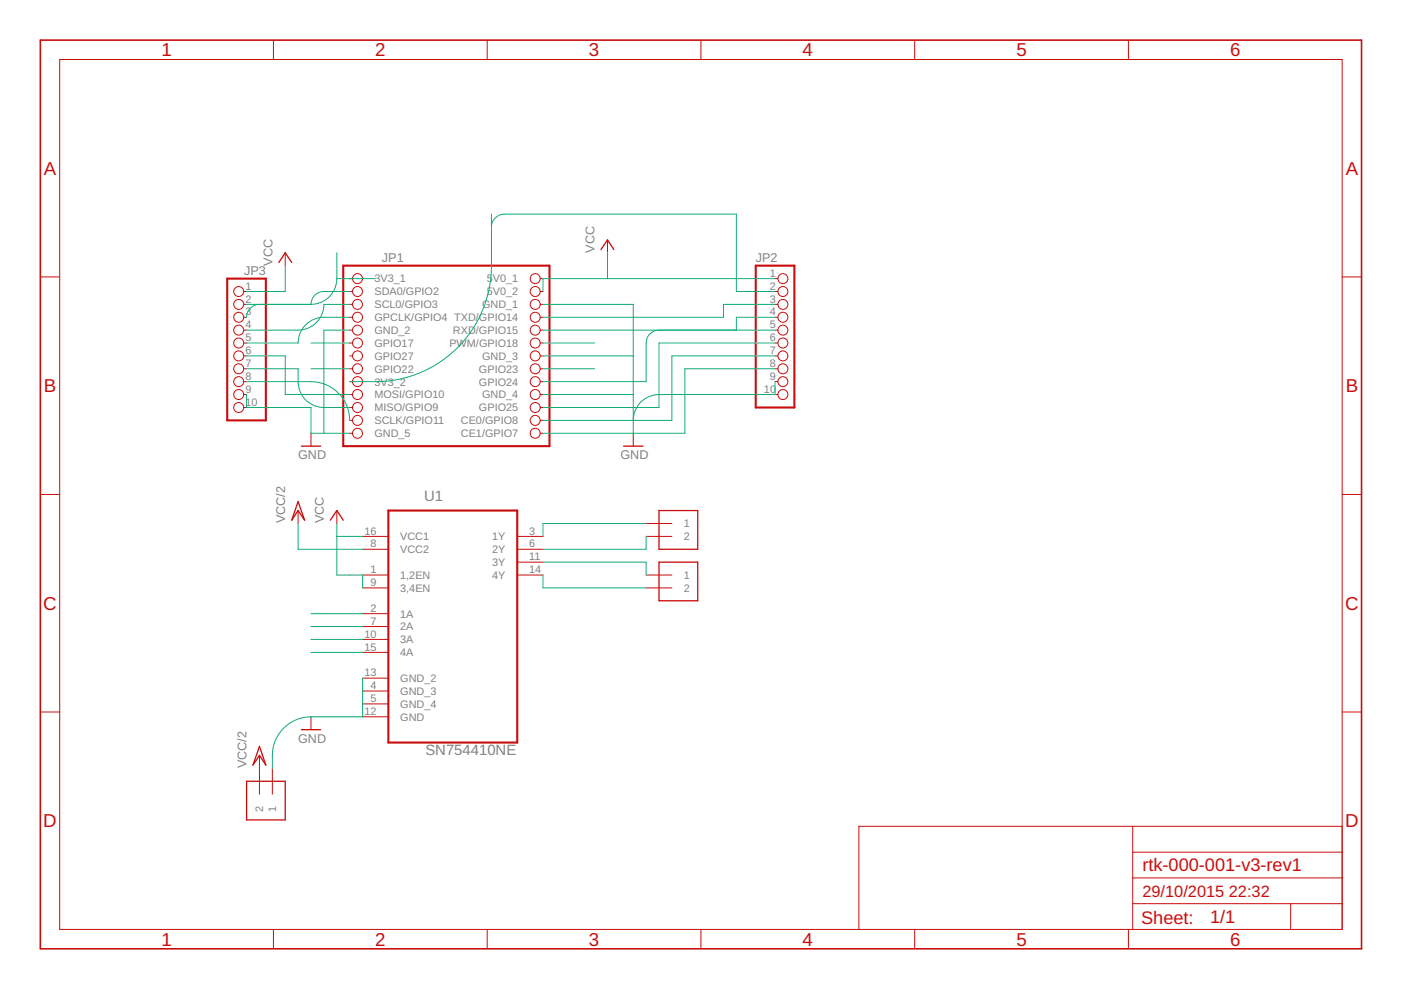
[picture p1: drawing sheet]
<?xml version="1.0" encoding="utf-8"?>
<!DOCTYPE eagle SYSTEM "eagle.dtd">
<!--
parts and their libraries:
pimoroni2: Licensing: CC v3.0 Share-Alike You are welcome to use this library for commercial purposes.
-->
<eagle version="7.3.0">
<drawing>
<settings>
<setting alwaysvectorfont="no"/>
<setting verticaltext="up"/>
</settings>
<grid distance="0.1" unitdist="inch" unit="inch" style="lines" multiple="1" display="no" altdistance="0.01" altunitdist="inch" altunit="inch"/>
<schematic xreflabel="%F%N/%S.%C%R" xrefpart="/%S.%C%R">
<libraries>
<library name="frames">
<symbols>
<symbol name="A4L-LOC">
<wire x1="256.54" y1="3.81" x2="256.54" y2="8.89" width="0.1016" layer="94"/>
<wire x1="256.54" y1="8.89" x2="256.54" y2="13.97" width="0.1016" layer="94"/>
<wire x1="256.54" y1="13.97" x2="256.54" y2="19.05" width="0.1016" layer="94"/>
<wire x1="256.54" y1="19.05" x2="256.54" y2="24.13" width="0.1016" layer="94"/>
<wire x1="161.29" y1="3.81" x2="161.29" y2="24.13" width="0.1016" layer="94"/>
<wire x1="161.29" y1="24.13" x2="215.265" y2="24.13" width="0.1016" layer="94"/>
<wire x1="215.265" y1="24.13" x2="256.54" y2="24.13" width="0.1016" layer="94"/>
<wire x1="246.38" y1="3.81" x2="246.38" y2="8.89" width="0.1016" layer="94"/>
<wire x1="246.38" y1="8.89" x2="256.54" y2="8.89" width="0.1016" layer="94"/>
<wire x1="246.38" y1="8.89" x2="215.265" y2="8.89" width="0.1016" layer="94"/>
<wire x1="215.265" y1="8.89" x2="215.265" y2="3.81" width="0.1016" layer="94"/>
<wire x1="215.265" y1="8.89" x2="215.265" y2="13.97" width="0.1016" layer="94"/>
<wire x1="215.265" y1="13.97" x2="256.54" y2="13.97" width="0.1016" layer="94"/>
<wire x1="215.265" y1="13.97" x2="215.265" y2="19.05" width="0.1016" layer="94"/>
<wire x1="215.265" y1="19.05" x2="256.54" y2="19.05" width="0.1016" layer="94"/>
<wire x1="215.265" y1="19.05" x2="215.265" y2="24.13" width="0.1016" layer="94"/>
<text x="217.17" y="15.24" size="2.54" layer="94">&gt;DRAWING_NAME</text>
<text x="217.17" y="10.16" size="2.286" layer="94">&gt;LAST_DATE_TIME</text>
<text x="230.505" y="5.08" size="2.54" layer="94">&gt;SHEET</text>
<text x="216.916" y="4.953" size="2.54" layer="94">Sheet:</text>
<frame x1="0" y1="0" x2="260.35" y2="179.07" columns="6" rows="4" layer="94"/>
</symbol>
</symbols>
<devicesets>
<deviceset name="A4L-LOC" prefix="FRAME" uservalue="yes">
<gates>
<gate name="G$1" symbol="A4L-LOC" x="0" y="0"/>
</gates>
<devices>
<device name="">
<technologies>
<technology name=""/>
</technologies>
</device>
</devices>
</deviceset>
</devicesets>
</library>
<library name="Texas Instruments_By_element14_Batch_1">
<symbols>
<symbol name="SN754410NE">
<pin name="VCC1" x="-17.78" y="15.24" length="middle" direction="pwr"/>
<pin name="VCC2" x="-17.78" y="12.7" length="middle" direction="pwr"/>
<pin name="1,2EN" x="-17.78" y="7.62" length="middle" direction="in"/>
<pin name="3,4EN" x="-17.78" y="5.08" length="middle" direction="in"/>
<pin name="1A" x="-17.78" y="0" length="middle" direction="in"/>
<pin name="2A" x="-17.78" y="-2.54" length="middle" direction="in"/>
<pin name="3A" x="-17.78" y="-5.08" length="middle" direction="in"/>
<pin name="4A" x="-17.78" y="-7.62" length="middle" direction="in"/>
<pin name="GND_2" x="-17.78" y="-12.7" length="middle" direction="pas"/>
<pin name="GND_3" x="-17.78" y="-15.24" length="middle" direction="pas"/>
<pin name="GND_4" x="-17.78" y="-17.78" length="middle" direction="pas"/>
<pin name="GND" x="-17.78" y="-20.32" length="middle" direction="pas"/>
<pin name="1Y" x="17.78" y="15.24" length="middle" direction="out" rot="R180"/>
<pin name="2Y" x="17.78" y="12.7" length="middle" direction="out" rot="R180"/>
<pin name="3Y" x="17.78" y="10.16" length="middle" direction="out" rot="R180"/>
<pin name="4Y" x="17.78" y="7.62" length="middle" direction="out" rot="R180"/>
<wire x1="-12.7" y1="20.32" x2="-12.7" y2="-25.4" width="0.4064" layer="94"/>
<wire x1="-12.7" y1="-25.4" x2="12.7" y2="-25.4" width="0.4064" layer="94"/>
<wire x1="12.7" y1="-25.4" x2="12.7" y2="20.32" width="0.4064" layer="94"/>
<wire x1="12.7" y1="20.32" x2="-12.7" y2="20.32" width="0.4064" layer="94"/>
<text x="-5.6388" y="22.1996" size="2.0828" layer="95" ratio="10" rot="SR0">&gt;NAME</text>
<text x="-5.4102" y="-27.8892" size="2.0828" layer="96" ratio="10" rot="SR0">&gt;VALUE</text>
</symbol>
</symbols>
<devicesets>
<deviceset name="SN754410NE" prefix="U">
<gates>
<gate name="A" symbol="SN754410NE" x="0" y="0"/>
</gates>
<devices>
<device name="" package="DIP254P762X508-16">
<connects>
<connect gate="A" pin="1,2EN" pad="1"/>
<connect gate="A" pin="1A" pad="2"/>
<connect gate="A" pin="1Y" pad="3"/>
<connect gate="A" pin="2A" pad="7"/>
<connect gate="A" pin="2Y" pad="6"/>
<connect gate="A" pin="3,4EN" pad="9"/>
<connect gate="A" pin="3A" pad="10"/>
<connect gate="A" pin="3Y" pad="11"/>
<connect gate="A" pin="4A" pad="15"/>
<connect gate="A" pin="4Y" pad="14"/>
<connect gate="A" pin="GND" pad="12"/>
<connect gate="A" pin="GND_2" pad="13"/>
<connect gate="A" pin="GND_3" pad="4"/>
<connect gate="A" pin="GND_4" pad="5"/>
<connect gate="A" pin="VCC1" pad="16"/>
<connect gate="A" pin="VCC2" pad="8"/>
</connects>
<technologies>
<technology name="">
<attribute name="MPN" value="SN754410NE" constant="no"/>
<attribute name="OC_FARNELL" value="1470411" constant="no"/>
<attribute name="OC_NEWARK" value="08F8145" constant="no"/>
<attribute name="PACKAGE" value="PDIP-16" constant="no"/>
<attribute name="SUPPLIER" value="Texas Instruments" constant="no"/>
</technology>
</technologies>
</device>
</devices>
</deviceset>
</devicesets>
</library>
<library name="adafruit">
<symbols>
<symbol name="1X2">
<wire x1="-2.54" y1="5.08" x2="-2.54" y2="-2.54" width="0.254" layer="94"/>
<wire x1="-2.54" y1="-2.54" x2="5.08" y2="-2.54" width="0.254" layer="94"/>
<wire x1="5.08" y1="-2.54" x2="5.08" y2="5.08" width="0.254" layer="94"/>
<wire x1="5.08" y1="5.08" x2="-2.54" y2="5.08" width="0.254" layer="94"/>
<pin name="1" x="-5.08" y="2.54" visible="pin" length="middle" direction="pas"/>
<pin name="2" x="-5.08" y="0" visible="pin" length="middle" direction="pas"/>
</symbol>
</symbols>
<devicesets>
<deviceset name="1X2" prefix="J">
<gates>
<gate name="G$1" symbol="1X2" x="0" y="0"/>
</gates>
<devices>
<device name="-3.5MM" package="3.5MMTERM">
<connects>
<connect gate="G$1" pin="1" pad="1"/>
<connect gate="G$1" pin="2" pad="2"/>
</connects>
<technologies>
<technology name=""/>
</technologies>
</device>
</devices>
</deviceset>
</devicesets>
</library>
<library name="pimoroni2">
<symbols>
<symbol name="RPIGPIOPINH2X13">
<wire x1="-13.97" y1="-17.78" x2="26.67" y2="-17.78" width="0.4064" layer="94"/>
<wire x1="26.67" y1="-17.78" x2="26.67" y2="17.78" width="0.4064" layer="94"/>
<wire x1="26.67" y1="17.78" x2="-13.97" y2="17.78" width="0.4064" layer="94"/>
<wire x1="-13.97" y1="17.78" x2="-13.97" y2="-17.78" width="0.4064" layer="94"/>
<text x="-6.35" y="18.415" size="1.778" layer="95">&gt;NAME</text>
<text x="-6.35" y="-22.86" size="1.778" layer="96">&gt;VALUE</text>
<pin name="3V3_1" x="-12.7" y="15.24" visible="pin" length="short" direction="pas" function="dot"/>
<pin name="5V0_1" x="25.4" y="15.24" visible="pin" length="short" direction="pas" function="dot" rot="R180"/>
<pin name="SDA0/GPIO2" x="-12.7" y="12.7" visible="pin" length="short" direction="pas" function="dot"/>
<pin name="5V0_2" x="25.4" y="12.7" visible="pin" length="short" direction="pas" function="dot" rot="R180"/>
<pin name="SCL0/GPIO3" x="-12.7" y="10.16" visible="pin" length="short" direction="pas" function="dot"/>
<pin name="GND_1" x="25.4" y="10.16" visible="pin" length="short" direction="pas" function="dot" rot="R180"/>
<pin name="GPCLK/GPIO4" x="-12.7" y="7.62" visible="pin" length="short" direction="pas" function="dot"/>
<pin name="TXD/GPIO14" x="25.4" y="7.62" visible="pin" length="short" direction="pas" function="dot" rot="R180"/>
<pin name="GND_2" x="-12.7" y="5.08" visible="pin" length="short" direction="pas" function="dot"/>
<pin name="RXD/GPIO15" x="25.4" y="5.08" visible="pin" length="short" direction="pas" function="dot" rot="R180"/>
<pin name="GPIO17" x="-12.7" y="2.54" visible="pin" length="short" direction="pas" function="dot"/>
<pin name="PWM/GPIO18" x="25.4" y="2.54" visible="pin" length="short" direction="pas" function="dot" rot="R180"/>
<pin name="GPIO27" x="-12.7" y="0" visible="pin" length="short" direction="pas" function="dot"/>
<pin name="GND_3" x="25.4" y="0" visible="pin" length="short" direction="pas" function="dot" rot="R180"/>
<pin name="GPIO22" x="-12.7" y="-2.54" visible="pin" length="short" direction="pas" function="dot"/>
<pin name="GPIO23" x="25.4" y="-2.54" visible="pin" length="short" direction="pas" function="dot" rot="R180"/>
<pin name="3V3_2" x="-12.7" y="-5.08" visible="pin" length="short" direction="pas" function="dot"/>
<pin name="GPIO24" x="25.4" y="-5.08" visible="pin" length="short" direction="pas" function="dot" rot="R180"/>
<pin name="MOSI/GPIO10" x="-12.7" y="-7.62" visible="pin" length="short" direction="pas" function="dot"/>
<pin name="GND_4" x="25.4" y="-7.62" visible="pin" length="short" direction="pas" function="dot" rot="R180"/>
<pin name="MISO/GPIO9" x="-12.7" y="-10.16" visible="pin" length="short" direction="pas" function="dot"/>
<pin name="GPIO25" x="25.4" y="-10.16" visible="pin" length="short" direction="pas" function="dot" rot="R180"/>
<pin name="SCLK/GPIO11" x="-12.7" y="-12.7" visible="pin" length="short" direction="pas" function="dot"/>
<pin name="CE0/GPIO8" x="25.4" y="-12.7" visible="pin" length="short" direction="pas" function="dot" rot="R180"/>
<pin name="GND_5" x="-12.7" y="-15.24" visible="pin" length="short" direction="pas" function="dot"/>
<pin name="CE1/GPIO7" x="25.4" y="-15.24" visible="pin" length="short" direction="pas" function="dot" rot="R180"/>
</symbol>
</symbols>
<devicesets>
<deviceset name="RPIGPIOPINHD-2X13" prefix="JP" uservalue="yes">
<gates>
<gate name="A" symbol="RPIGPIOPINH2X13" x="0" y="0"/>
</gates>
<devices>
<device name="" package="2X13">
<connects>
<connect gate="A" pin="3V3_1" pad="1"/>
<connect gate="A" pin="3V3_2" pad="17"/>
<connect gate="A" pin="5V0_1" pad="2"/>
<connect gate="A" pin="5V0_2" pad="4"/>
<connect gate="A" pin="CE0/GPIO8" pad="24"/>
<connect gate="A" pin="CE1/GPIO7" pad="26"/>
<connect gate="A" pin="GND_1" pad="6"/>
<connect gate="A" pin="GND_2" pad="9"/>
<connect gate="A" pin="GND_3" pad="14"/>
<connect gate="A" pin="GND_4" pad="20"/>
<connect gate="A" pin="GND_5" pad="25"/>
<connect gate="A" pin="GPCLK/GPIO4" pad="7"/>
<connect gate="A" pin="GPIO17" pad="11"/>
<connect gate="A" pin="GPIO22" pad="15"/>
<connect gate="A" pin="GPIO23" pad="16"/>
<connect gate="A" pin="GPIO24" pad="18"/>
<connect gate="A" pin="GPIO25" pad="22"/>
<connect gate="A" pin="GPIO27" pad="13"/>
<connect gate="A" pin="MISO/GPIO9" pad="21"/>
<connect gate="A" pin="MOSI/GPIO10" pad="19"/>
<connect gate="A" pin="PWM/GPIO18" pad="12"/>
<connect gate="A" pin="RXD/GPIO15" pad="10"/>
<connect gate="A" pin="SCL0/GPIO3" pad="5"/>
<connect gate="A" pin="SCLK/GPIO11" pad="23"/>
<connect gate="A" pin="SDA0/GPIO2" pad="3"/>
<connect gate="A" pin="TXD/GPIO14" pad="8"/>
</connects>
<technologies>
<technology name=""/>
</technologies>
</device>
</devices>
</deviceset>
</devicesets>
</library>
<library name="supply1">
<symbols>
<symbol name="GND">
<wire x1="-1.905" y1="0" x2="1.905" y2="0" width="0.254" layer="94"/>
<text x="-2.54" y="-2.54" size="1.778" layer="96">&gt;VALUE</text>
<pin name="GND" x="0" y="2.54" visible="off" length="short" direction="sup" rot="R270"/>
</symbol>
<symbol name="VCC">
<wire x1="1.27" y1="-1.905" x2="0" y2="0" width="0.254" layer="94"/>
<wire x1="0" y1="0" x2="-1.27" y2="-1.905" width="0.254" layer="94"/>
<text x="-2.54" y="-2.54" size="1.778" layer="96" rot="R90">&gt;VALUE</text>
<pin name="VCC" x="0" y="-2.54" visible="off" length="short" direction="sup" rot="R90"/>
</symbol>
<symbol name="VCC/2">
<wire x1="1.27" y1="-1.905" x2="0" y2="0" width="0.254" layer="94"/>
<wire x1="0" y1="0" x2="-1.27" y2="-1.905" width="0.254" layer="94"/>
<wire x1="0" y1="1.778" x2="-1.27" y2="-1.905" width="0.254" layer="94"/>
<wire x1="1.27" y1="-1.905" x2="0" y2="1.778" width="0.254" layer="94"/>
<text x="-2.54" y="-2.54" size="1.778" layer="96" rot="R90">&gt;VALUE</text>
<pin name="VCC/2" x="0" y="-2.54" visible="off" length="short" direction="sup" rot="R90"/>
</symbol>
</symbols>
<devicesets>
<deviceset name="GND" prefix="GND">
<gates>
<gate name="1" symbol="GND" x="0" y="0"/>
</gates>
<devices>
<device name="">
<technologies>
<technology name=""/>
</technologies>
</device>
</devices>
</deviceset>
<deviceset name="VCC" prefix="P+">
<gates>
<gate name="VCC" symbol="VCC" x="0" y="0"/>
</gates>
<devices>
<device name="">
<technologies>
<technology name=""/>
</technologies>
</device>
</devices>
</deviceset>
<deviceset name="VCC/2" prefix="P+">
<gates>
<gate name="G$1" symbol="VCC/2" x="0" y="0"/>
</gates>
<devices>
<device name="">
<technologies>
<technology name=""/>
</technologies>
</device>
</devices>
</deviceset>
</devicesets>
</library>
<library name="pinhead">
<symbols>
<symbol name="PINHD10">
<wire x1="-6.35" y1="-15.24" x2="1.27" y2="-15.24" width="0.4064" layer="94"/>
<wire x1="1.27" y1="-15.24" x2="1.27" y2="12.7" width="0.4064" layer="94"/>
<wire x1="1.27" y1="12.7" x2="-6.35" y2="12.7" width="0.4064" layer="94"/>
<wire x1="-6.35" y1="12.7" x2="-6.35" y2="-15.24" width="0.4064" layer="94"/>
<text x="-6.35" y="13.335" size="1.778" layer="95">&gt;NAME</text>
<text x="-6.35" y="-17.78" size="1.778" layer="96">&gt;VALUE</text>
<pin name="1" x="-2.54" y="10.16" visible="pad" length="short" direction="pas" function="dot"/>
<pin name="2" x="-2.54" y="7.62" visible="pad" length="short" direction="pas" function="dot"/>
<pin name="3" x="-2.54" y="5.08" visible="pad" length="short" direction="pas" function="dot"/>
<pin name="4" x="-2.54" y="2.54" visible="pad" length="short" direction="pas" function="dot"/>
<pin name="5" x="-2.54" y="0" visible="pad" length="short" direction="pas" function="dot"/>
<pin name="6" x="-2.54" y="-2.54" visible="pad" length="short" direction="pas" function="dot"/>
<pin name="7" x="-2.54" y="-5.08" visible="pad" length="short" direction="pas" function="dot"/>
<pin name="8" x="-2.54" y="-7.62" visible="pad" length="short" direction="pas" function="dot"/>
<pin name="9" x="-2.54" y="-10.16" visible="pad" length="short" direction="pas" function="dot"/>
<pin name="10" x="-2.54" y="-12.7" visible="pad" length="short" direction="pas" function="dot"/>
</symbol>
</symbols>
<devicesets>
<deviceset name="PINHD-1X10" prefix="JP" uservalue="yes">
<gates>
<gate name="A" symbol="PINHD10" x="0" y="0"/>
</gates>
<devices>
<device name="" package="1X10">
<connects>
<connect gate="A" pin="1" pad="1"/>
<connect gate="A" pin="10" pad="10"/>
<connect gate="A" pin="2" pad="2"/>
<connect gate="A" pin="3" pad="3"/>
<connect gate="A" pin="4" pad="4"/>
<connect gate="A" pin="5" pad="5"/>
<connect gate="A" pin="6" pad="6"/>
<connect gate="A" pin="7" pad="7"/>
<connect gate="A" pin="8" pad="8"/>
<connect gate="A" pin="9" pad="9"/>
</connects>
<technologies>
<technology name=""/>
</technologies>
</device>
<device name="/90" package="1X10/90">
<connects>
<connect gate="A" pin="1" pad="1"/>
<connect gate="A" pin="10" pad="10"/>
<connect gate="A" pin="2" pad="2"/>
<connect gate="A" pin="3" pad="3"/>
<connect gate="A" pin="4" pad="4"/>
<connect gate="A" pin="5" pad="5"/>
<connect gate="A" pin="6" pad="6"/>
<connect gate="A" pin="7" pad="7"/>
<connect gate="A" pin="8" pad="8"/>
<connect gate="A" pin="9" pad="9"/>
</connects>
<technologies>
<technology name=""/>
</technologies>
</device>
</devices>
</deviceset>
</devicesets>
</library>
</libraries>
<attributes>
</attributes>
<variantdefs>
</variantdefs>
<classes>
<class number="0" name="default" width="0" drill="0">
</class>
</classes>
<parts>
<part name="FRAME1" library="frames" deviceset="A4L-LOC" device=""/>
<part name="U1" library="Texas Instruments_By_element14_Batch_1" deviceset="SN754410NE" device=""/>
<part name="MOTOR-1" library="adafruit" deviceset="1X2" device="-3.5MM"/>
<part name="MOTOR-2" library="adafruit" deviceset="1X2" device="-3.5MM"/>
<part name="VCC2" library="adafruit" deviceset="1X2" device="-3.5MM"/>
<part name="JP1" library="pimoroni2" deviceset="RPIGPIOPINHD-2X13" device=""/>
<part name="P+1" library="supply1" deviceset="VCC" device=""/>
<part name="P+2" library="supply1" deviceset="VCC" device=""/>
<part name="P+3" library="supply1" deviceset="VCC/2" device=""/>
<part name="P+4" library="supply1" deviceset="VCC/2" device=""/>
<part name="GND2" library="supply1" deviceset="GND" device=""/>
<part name="GND3" library="supply1" deviceset="GND" device=""/>
<part name="JP2" library="pinhead" deviceset="PINHD-1X10" device=""/>
<part name="JP3" library="pinhead" deviceset="PINHD-1X10" device=""/>
<part name="P+5" library="supply1" deviceset="VCC" device=""/>
<part name="GND1" library="supply1" deviceset="GND" device=""/>
</parts>
<sheets>
<sheet>
<plain>
</plain>
<instances>
<instance part="FRAME1" gate="G$1" x="0" y="0"/>
<instance part="U1" gate="A" x="81.28" y="66.04"/>
<instance part="MOTOR-1" gate="G$1" x="124.46" y="81.28"/>
<instance part="MOTOR-2" gate="G$1" x="124.46" y="71.12"/>
<instance part="VCC2" gate="G$1" x="43.18" y="30.48" rot="R270"/>
<instance part="JP1" gate="A" x="73.66" y="116.84"/>
<instance part="P+1" gate="VCC" x="111.76" y="139.7"/>
<instance part="P+2" gate="VCC" x="58.42" y="86.36"/>
<instance part="P+3" gate="G$1" x="50.8" y="86.36"/>
<instance part="P+4" gate="G$1" x="43.18" y="38.1"/>
<instance part="GND2" gate="1" x="53.34" y="99.06"/>
<instance part="GND3" gate="1" x="116.84" y="99.06"/>
<instance part="JP2" gate="A" x="147.32" y="121.92"/>
<instance part="JP3" gate="A" x="38.1" y="119.38" rot="MR0"/>
<instance part="P+5" gate="VCC" x="48.26" y="137.16"/>
<instance part="GND1" gate="1" x="53.34" y="43.18"/>
</instances>
<busses>
</busses>
<nets>
<net name="N$4" class="0">
<segment>
<pinref part="U1" gate="A" pin="4Y"/>
<wire x1="99.06" y1="71.12" x2="99.06" y2="73.66" width="0.1524" layer="91"/>
<pinref part="MOTOR-2" gate="G$1" pin="2"/>
<wire x1="99.06" y1="71.12" x2="119.38" y2="71.12" width="0.1524" layer="91"/>
</segment>
</net>
<net name="N$5" class="0">
<segment>
<pinref part="U1" gate="A" pin="2Y"/>
<pinref part="MOTOR-1" gate="G$1" pin="2"/>
<wire x1="99.06" y1="78.74" x2="119.38" y2="78.74" width="0.1524" layer="91"/>
<wire x1="119.38" y1="78.74" x2="119.38" y2="81.28" width="0.1524" layer="91"/>
</segment>
</net>
<net name="N$6" class="0">
<segment>
<pinref part="MOTOR-1" gate="G$1" pin="1"/>
<pinref part="U1" gate="A" pin="1Y"/>
<wire x1="119.38" y1="83.82" x2="99.06" y2="83.82" width="0.1524" layer="91"/>
<wire x1="99.06" y1="83.82" x2="99.06" y2="81.28" width="0.1524" layer="91"/>
</segment>
</net>
<net name="GND" class="0">
<segment>
<pinref part="JP1" gate="A" pin="GND_2"/>
<wire x1="60.96" y1="121.92" x2="55.88" y2="121.92" width="0.1524" layer="91"/>
<wire x1="55.88" y1="121.92" x2="55.88" y2="101.6" width="0.1524" layer="91"/>
<pinref part="GND2" gate="1" pin="GND"/>
<wire x1="55.88" y1="101.6" x2="53.34" y2="101.6" width="0.1524" layer="91"/>
<pinref part="JP1" gate="A" pin="GND_5"/>
<wire x1="60.96" y1="101.6" x2="55.88" y2="101.6" width="0.1524" layer="91"/>
<pinref part="JP3" gate="A" pin="9"/>
<pinref part="JP3" gate="A" pin="10"/>
<wire x1="40.64" y1="109.22" x2="40.64" y2="106.68" width="0.1524" layer="91"/>
<wire x1="40.64" y1="106.68" x2="53.34" y2="106.68" width="0.1524" layer="91"/>
<wire x1="53.34" y1="106.68" x2="53.34" y2="101.6" width="0.1524" layer="91"/>
</segment>
<segment>
<pinref part="JP1" gate="A" pin="GND_3"/>
<pinref part="GND3" gate="1" pin="GND"/>
<wire x1="99.06" y1="116.84" x2="116.84" y2="116.84" width="0.1524" layer="91"/>
<wire x1="116.84" y1="116.84" x2="116.84" y2="109.22" width="0.1524" layer="91"/>
<pinref part="JP1" gate="A" pin="GND_4"/>
<wire x1="116.84" y1="109.22" x2="116.84" y2="104.14" width="0.1524" layer="91"/>
<wire x1="116.84" y1="104.14" x2="116.84" y2="101.6" width="0.1524" layer="91"/>
<wire x1="99.06" y1="109.22" x2="116.84" y2="109.22" width="0.1524" layer="91"/>
<pinref part="JP1" gate="A" pin="GND_1"/>
<wire x1="99.06" y1="127" x2="116.84" y2="127" width="0.1524" layer="91"/>
<wire x1="116.84" y1="127" x2="116.84" y2="116.84" width="0.1524" layer="91"/>
<pinref part="JP2" gate="A" pin="9"/>
<pinref part="JP2" gate="A" pin="10"/>
<wire x1="144.78" y1="109.22" x2="144.78" y2="111.76" width="0.1524" layer="91"/>
<wire x1="116.84" y1="104.14" x2="121.92" y2="109.22" width="0.1524" layer="91" curve="-90"/>
<wire x1="121.92" y1="109.22" x2="144.78" y2="109.22" width="0.1524" layer="91"/>
</segment>
<segment>
<pinref part="U1" gate="A" pin="GND_2"/>
<pinref part="U1" gate="A" pin="GND_3"/>
<wire x1="63.5" y1="53.34" x2="63.5" y2="50.8" width="0.1524" layer="91"/>
<pinref part="U1" gate="A" pin="GND_4"/>
<wire x1="63.5" y1="50.8" x2="63.5" y2="48.26" width="0.1524" layer="91"/>
<pinref part="U1" gate="A" pin="GND"/>
<wire x1="63.5" y1="45.72" x2="63.5" y2="48.26" width="0.1524" layer="91"/>
<pinref part="GND1" gate="1" pin="GND"/>
<wire x1="53.34" y1="45.72" x2="63.5" y2="45.72" width="0.1524" layer="91"/>
<pinref part="VCC2" gate="G$1" pin="1"/>
<wire x1="53.34" y1="45.72" x2="45.72" y2="38.1" width="0.1524" layer="91" curve="90"/>
<wire x1="45.72" y1="38.1" x2="45.72" y2="35.56" width="0.1524" layer="91"/>
</segment>
</net>
<net name="VCC" class="0">
<segment>
<pinref part="P+2" gate="VCC" pin="VCC"/>
<wire x1="58.42" y1="83.82" x2="58.42" y2="81.28" width="0.1524" layer="91"/>
<pinref part="U1" gate="A" pin="VCC1"/>
<wire x1="58.42" y1="81.28" x2="63.5" y2="81.28" width="0.1524" layer="91"/>
<pinref part="U1" gate="A" pin="3,4EN"/>
<pinref part="U1" gate="A" pin="1,2EN"/>
<wire x1="63.5" y1="73.66" x2="63.5" y2="71.12" width="0.1524" layer="91"/>
<wire x1="63.5" y1="73.66" x2="60.96" y2="73.66" width="0.1524" layer="91"/>
<wire x1="58.42" y1="81.28" x2="58.42" y2="73.66" width="0.1524" layer="91"/>
<wire x1="60.96" y1="73.66" x2="58.42" y2="73.66" width="0.1524" layer="91"/>
</segment>
<segment>
<pinref part="P+1" gate="VCC" pin="VCC"/>
<wire x1="111.76" y1="137.16" x2="111.76" y2="132.08" width="0.1524" layer="91"/>
<pinref part="JP1" gate="A" pin="5V0_1"/>
<wire x1="111.76" y1="132.08" x2="99.06" y2="132.08" width="0.1524" layer="91"/>
<pinref part="JP1" gate="A" pin="5V0_2"/>
<wire x1="99.06" y1="129.54" x2="99.06" y2="132.08" width="0.1524" layer="91"/>
<pinref part="JP2" gate="A" pin="1"/>
<wire x1="111.76" y1="132.08" x2="144.78" y2="132.08" width="0.1524" layer="91"/>
</segment>
<segment>
<pinref part="P+5" gate="VCC" pin="VCC"/>
<wire x1="48.26" y1="134.62" x2="48.26" y2="129.54" width="0.1524" layer="91"/>
<pinref part="JP3" gate="A" pin="1"/>
<wire x1="48.26" y1="129.54" x2="40.64" y2="129.54" width="0.1524" layer="91"/>
</segment>
</net>
<net name="VCC/2" class="0">
<segment>
<pinref part="P+3" gate="G$1" pin="VCC/2"/>
<wire x1="50.8" y1="83.82" x2="50.8" y2="78.74" width="0.1524" layer="91"/>
<pinref part="U1" gate="A" pin="VCC2"/>
<wire x1="50.8" y1="78.74" x2="63.5" y2="78.74" width="0.1524" layer="91"/>
</segment>
<segment>
<pinref part="P+4" gate="G$1" pin="VCC/2"/>
<pinref part="VCC2" gate="G$1" pin="2"/>
</segment>
</net>
<net name="17" class="0">
<segment>
<pinref part="JP1" gate="A" pin="GPIO17"/>
<wire x1="60.96" y1="119.38" x2="53.34" y2="119.38" width="0.1524" layer="91"/>
</segment>
<segment>
<pinref part="U1" gate="A" pin="1A"/>
<wire x1="63.5" y1="66.04" x2="55.88" y2="66.04" width="0.1524" layer="91"/>
<wire x1="55.88" y1="66.04" x2="53.34" y2="66.04" width="0.1524" layer="91"/>
</segment>
</net>
<net name="22" class="0">
<segment>
<pinref part="JP1" gate="A" pin="GPIO22"/>
<wire x1="60.96" y1="114.3" x2="53.34" y2="114.3" width="0.1524" layer="91"/>
</segment>
<segment>
<pinref part="U1" gate="A" pin="3A"/>
<wire x1="63.5" y1="60.96" x2="53.34" y2="60.96" width="0.1524" layer="91"/>
</segment>
</net>
<net name="23" class="0">
<segment>
<pinref part="JP1" gate="A" pin="GPIO23"/>
<wire x1="99.06" y1="114.3" x2="109.22" y2="114.3" width="0.1524" layer="91"/>
</segment>
<segment>
<pinref part="U1" gate="A" pin="4A"/>
<wire x1="63.5" y1="58.42" x2="53.34" y2="58.42" width="0.1524" layer="91"/>
</segment>
</net>
<net name="18" class="0">
<segment>
<pinref part="JP1" gate="A" pin="PWM/GPIO18"/>
<wire x1="99.06" y1="119.38" x2="109.22" y2="119.38" width="0.1524" layer="91"/>
</segment>
<segment>
<pinref part="U1" gate="A" pin="2A"/>
<wire x1="63.5" y1="63.5" x2="53.34" y2="63.5" width="0.1524" layer="91"/>
</segment>
</net>
<net name="N$1" class="0">
<segment>
<pinref part="U1" gate="A" pin="3Y"/>
<pinref part="MOTOR-2" gate="G$1" pin="1"/>
<wire x1="99.06" y1="76.2" x2="119.38" y2="76.2" width="0.1524" layer="91"/>
<wire x1="119.38" y1="76.2" x2="119.38" y2="73.66" width="0.1524" layer="91"/>
</segment>
</net>
<net name="N$11" class="0">
<segment>
<pinref part="JP1" gate="A" pin="TXD/GPIO14"/>
<wire x1="99.06" y1="124.46" x2="134.62" y2="124.46" width="0.1524" layer="91"/>
<wire x1="134.62" y1="124.46" x2="134.62" y2="127" width="0.1524" layer="91"/>
<pinref part="JP2" gate="A" pin="3"/>
<wire x1="134.62" y1="127" x2="144.78" y2="127" width="0.1524" layer="91"/>
</segment>
</net>
<net name="N$12" class="0">
<segment>
<pinref part="JP2" gate="A" pin="4"/>
<wire x1="144.78" y1="124.46" x2="137.16" y2="124.46" width="0.1524" layer="91"/>
<wire x1="137.16" y1="124.46" x2="137.16" y2="121.92" width="0.1524" layer="91"/>
<pinref part="JP1" gate="A" pin="RXD/GPIO15"/>
<wire x1="137.16" y1="121.92" x2="99.06" y2="121.92" width="0.1524" layer="91"/>
</segment>
</net>
<net name="GPIO24" class="0">
<segment>
<wire x1="119.38" y1="119.38" x2="119.38" y2="111.76" width="0.1524" layer="91"/>
<pinref part="JP1" gate="A" pin="GPIO24"/>
<wire x1="119.38" y1="111.76" x2="99.06" y2="111.76" width="0.1524" layer="91"/>
<pinref part="JP2" gate="A" pin="5"/>
<wire x1="119.38" y1="119.38" x2="121.92" y2="121.92" width="0.1524" layer="91" curve="-90"/>
<wire x1="121.92" y1="121.92" x2="144.78" y2="121.92" width="0.1524" layer="91"/>
</segment>
</net>
<net name="GPIO25" class="0">
<segment>
<pinref part="JP1" gate="A" pin="GPIO25"/>
<wire x1="99.06" y1="106.68" x2="121.92" y2="106.68" width="0.1524" layer="91"/>
<wire x1="121.92" y1="106.68" x2="121.92" y2="119.38" width="0.1524" layer="91"/>
<pinref part="JP2" gate="A" pin="6"/>
<wire x1="121.92" y1="119.38" x2="144.78" y2="119.38" width="0.1524" layer="91"/>
</segment>
</net>
<net name="N$16" class="0">
<segment>
<pinref part="JP2" gate="A" pin="7"/>
<wire x1="144.78" y1="116.84" x2="124.46" y2="116.84" width="0.1524" layer="91"/>
<wire x1="124.46" y1="116.84" x2="124.46" y2="104.14" width="0.1524" layer="91"/>
<pinref part="JP1" gate="A" pin="CE0/GPIO8"/>
<wire x1="124.46" y1="104.14" x2="99.06" y2="104.14" width="0.1524" layer="91"/>
</segment>
</net>
<net name="N$17" class="0">
<segment>
<pinref part="JP1" gate="A" pin="CE1/GPIO7"/>
<wire x1="99.06" y1="101.6" x2="127" y2="101.6" width="0.1524" layer="91"/>
<wire x1="127" y1="101.6" x2="127" y2="114.3" width="0.1524" layer="91"/>
<pinref part="JP2" gate="A" pin="8"/>
<wire x1="127" y1="114.3" x2="144.78" y2="114.3" width="0.1524" layer="91"/>
</segment>
</net>
<net name="N$3" class="0">
<segment>
<pinref part="JP3" gate="A" pin="8"/>
<pinref part="JP1" gate="A" pin="SCLK/GPIO11"/>
<wire x1="60.96" y1="104.14" x2="53.34" y2="111.76" width="0.1524" layer="91" curve="90"/>
<wire x1="53.34" y1="111.76" x2="40.64" y2="111.76" width="0.1524" layer="91"/>
</segment>
</net>
<net name="N$7" class="0">
<segment>
<pinref part="JP1" gate="A" pin="MOSI/GPIO10"/>
<wire x1="60.96" y1="109.22" x2="48.26" y2="109.22" width="0.1524" layer="91"/>
<wire x1="48.26" y1="109.22" x2="48.26" y2="116.84" width="0.1524" layer="91"/>
<pinref part="JP3" gate="A" pin="6"/>
<wire x1="48.26" y1="116.84" x2="40.64" y2="116.84" width="0.1524" layer="91"/>
</segment>
</net>
<net name="N$10" class="0">
<segment>
<pinref part="JP3" gate="A" pin="7"/>
<wire x1="40.64" y1="114.3" x2="50.8" y2="114.3" width="0.1524" layer="91"/>
<wire x1="50.8" y1="114.3" x2="50.8" y2="111.76" width="0.1524" layer="91"/>
<pinref part="JP1" gate="A" pin="MISO/GPIO9"/>
<wire x1="50.8" y1="111.76" x2="55.88" y2="106.68" width="0.1524" layer="91" curve="90"/>
<wire x1="55.88" y1="106.68" x2="60.96" y2="106.68" width="0.1524" layer="91"/>
</segment>
</net>
<net name="N$2" class="0">
<segment>
<pinref part="JP3" gate="A" pin="5"/>
<wire x1="40.64" y1="119.38" x2="50.8" y2="119.38" width="0.1524" layer="91"/>
<pinref part="JP1" gate="A" pin="GPCLK/GPIO4"/>
<wire x1="50.8" y1="119.38" x2="55.88" y2="124.46" width="0.1524" layer="91" curve="-90"/>
<wire x1="55.88" y1="124.46" x2="58.42" y2="124.46" width="0.1524" layer="91"/>
<wire x1="58.42" y1="124.46" x2="60.96" y2="124.46" width="0.1524" layer="91"/>
</segment>
</net>
<net name="N$9" class="0">
<segment>
<pinref part="JP3" gate="A" pin="4"/>
<wire x1="40.64" y1="121.92" x2="50.8" y2="121.92" width="0.1524" layer="91"/>
<wire x1="50.8" y1="121.92" x2="55.88" y2="127" width="0.1524" layer="91" curve="90"/>
<pinref part="JP1" gate="A" pin="SCL0/GPIO3"/>
<wire x1="55.88" y1="127" x2="60.96" y2="127" width="0.1524" layer="91"/>
</segment>
</net>
<net name="N$8" class="0">
<segment>
<pinref part="JP3" gate="A" pin="3"/>
<wire x1="40.64" y1="124.46" x2="43.18" y2="127" width="0.1524" layer="91" curve="-90"/>
<wire x1="43.18" y1="127" x2="53.34" y2="127" width="0.1524" layer="91"/>
<pinref part="JP1" gate="A" pin="SDA0/GPIO2"/>
<wire x1="53.34" y1="127" x2="55.88" y2="129.54" width="0.1524" layer="91" curve="-90"/>
<wire x1="55.88" y1="129.54" x2="60.96" y2="129.54" width="0.1524" layer="91"/>
</segment>
</net>
<net name="N$14" class="0">
<segment>
<pinref part="JP1" gate="A" pin="3V3_2"/>
<wire x1="60.96" y1="111.76" x2="66.04" y2="111.76" width="0.1524" layer="91"/>
<wire x1="66.04" y1="111.76" x2="88.9" y2="134.62" width="0.1524" layer="91" curve="90"/>
<wire x1="88.9" y1="134.62" x2="88.9" y2="142.24" width="0.1524" layer="91"/>
<wire x1="88.9" y1="142.24" x2="88.9" y2="144.78" width="0.1524" layer="91"/>
<wire x1="137.16" y1="144.78" x2="137.16" y2="129.54" width="0.1524" layer="91"/>
<pinref part="JP2" gate="A" pin="2"/>
<wire x1="137.16" y1="129.54" x2="144.78" y2="129.54" width="0.1524" layer="91"/>
<wire x1="88.9" y1="142.24" x2="91.44" y2="144.78" width="0.1524" layer="91" curve="-90"/>
<wire x1="91.44" y1="144.78" x2="137.16" y2="144.78" width="0.1524" layer="91"/>
</segment>
</net>
<net name="N$15" class="0">
<segment>
<wire x1="58.42" y1="137.16" x2="58.42" y2="132.08" width="0.1524" layer="91"/>
<pinref part="JP1" gate="A" pin="3V3_1"/>
<wire x1="58.42" y1="132.08" x2="60.96" y2="132.08" width="0.1524" layer="91"/>
<wire x1="66.04" y1="132.08" x2="60.96" y2="132.08" width="0.1524" layer="91"/>
<pinref part="JP3" gate="A" pin="2"/>
<wire x1="58.42" y1="132.08" x2="53.34" y2="127" width="0.1524" layer="91" curve="-90"/>
<wire x1="53.34" y1="127" x2="40.64" y2="127" width="0.1524" layer="91"/>
</segment>
</net>
</nets>
</sheet>
</sheets>
</schematic>
</drawing>
</eagle>
